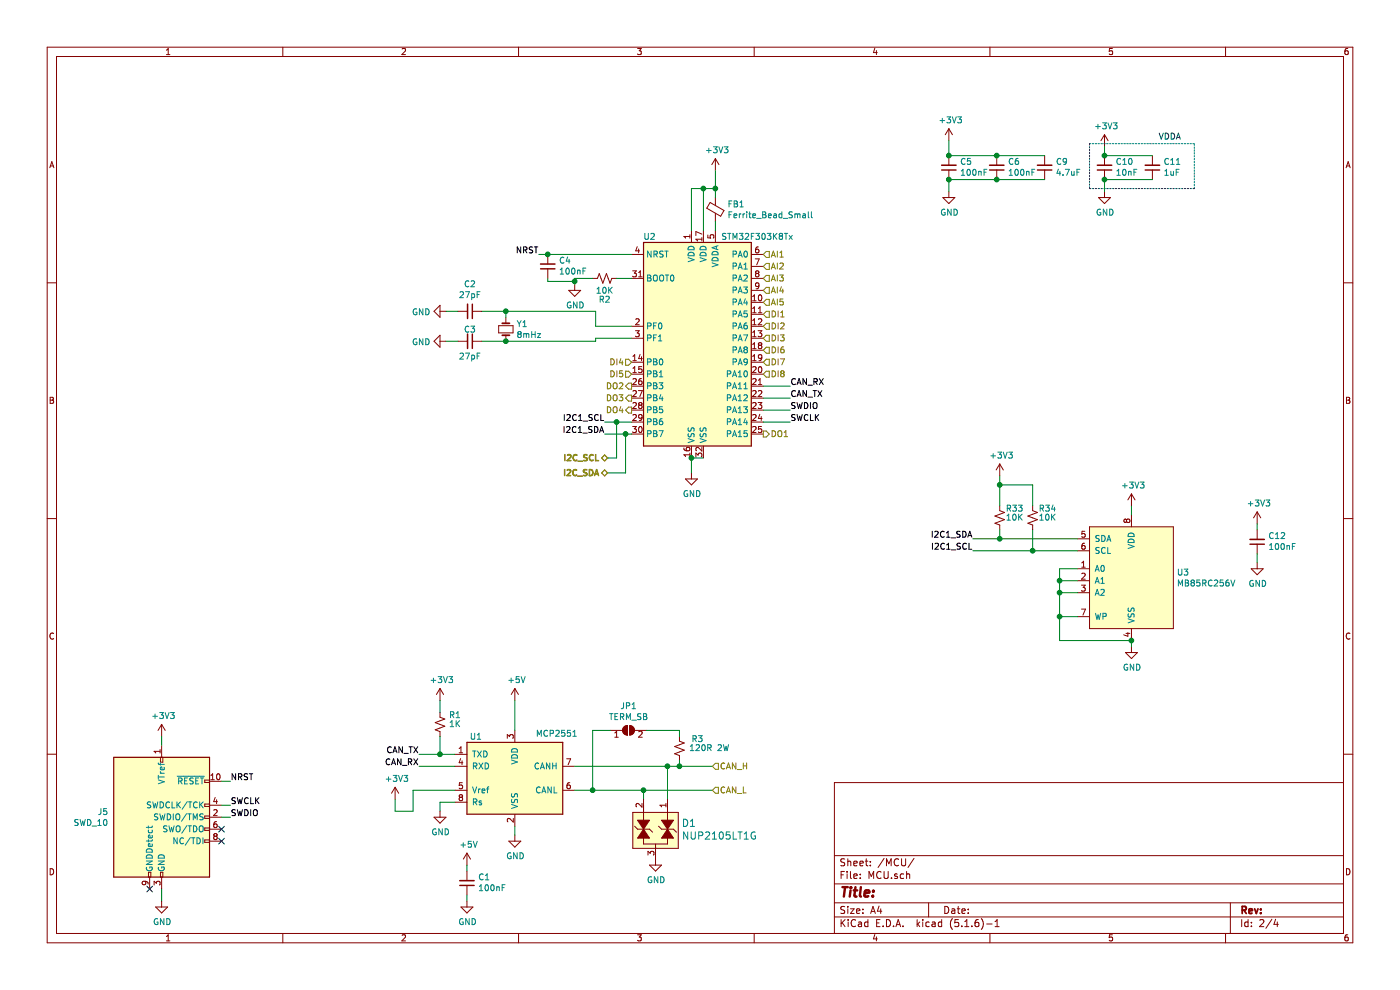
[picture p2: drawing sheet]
EESchema Schematic File Version 4
EELAYER 30 0
EELAYER END
$Descr A4 11693 8268
encoding utf-8
Sheet 2 4
Title ""
Date ""
Rev ""
Comp ""
Comment1 ""
Comment2 ""
Comment3 ""
Comment4 ""
$EndDescr
$Comp
L MCU_ST_STM32F3:STM32F303K8Tx U?
U 1 1
P 5875 2825
AR Path="/5FCC9437" Ref="U?"  Part="1" 
AR Path="/5FCC130A/5FCC9437" Ref="U2"  Part="1" 
F 0 "U2" H 5425 3675 50  0000 C CNN
F 1 "STM32F303K8Tx" H 6325 3675 50  0000 C CNN
F 2 "Package_QFP:LQFP-32_7x7mm_P0.8mm" H 5375 1925 50  0001 R CNN
F 3 "http://www.st.com/st-web-ui/static/active/en/resource/technical/document/datasheet/DM00092070.pdf" H 5875 2825 50  0001 C CNN
F 4 "497-13318-ND" H 5875 2825 50  0001 C CNN "Digi-Key_PN"
	1    5875 2825
	1    0    0    -1  
$EndComp
$Comp
L Device:Crystal_Small Y?
U 1 1
P 4225 2750
AR Path="/5FCC943D" Ref="Y?"  Part="1" 
AR Path="/5FCC130A/5FCC943D" Ref="Y1"  Part="1" 
F 0 "Y1" V 4179 2838 50  0000 L CNN
F 1 "8mHz" V 4270 2838 50  0000 L CNN
F 2 "Crystal:Crystal_SMD_5032-2Pin_5.0x3.2mm" H 4225 2750 50  0001 C CNN
F 3 "~" H 4225 2750 50  0001 C CNN
F 4 "535-10630-1-ND" H 4225 2750 50  0001 C CNN "Digi-Key_PN"
	1    4225 2750
	0    1    1    0   
$EndComp
Wire Wire Line
	4975 2850 4975 2825
Wire Wire Line
	4975 2825 5275 2825
Wire Wire Line
	4225 2650 4225 2600
Wire Wire Line
	4225 2600 4975 2600
Wire Wire Line
	4975 2600 4975 2725
Wire Wire Line
	4975 2725 5275 2725
$Comp
L Device:C_Small C?
U 1 1
P 3925 2600
AR Path="/5FCC9451" Ref="C?"  Part="1" 
AR Path="/5FCC130A/5FCC9451" Ref="C2"  Part="1" 
F 0 "C2" V 3696 2600 50  0000 C CNN
F 1 "27pF" V 3787 2600 50  0000 C CNN
F 2 "Capacitor_SMD:C_0805_2012Metric" H 3925 2600 50  0001 C CNN
F 3 "~" H 3925 2600 50  0001 C CNN
F 4 "478-10518-1-ND" H 3925 2600 50  0001 C CNN "Digi-Key_PN"
	1    3925 2600
	0    1    1    0   
$EndComp
$Comp
L Device:C_Small C?
U 1 1
P 3925 2850
AR Path="/5FCC9457" Ref="C?"  Part="1" 
AR Path="/5FCC130A/5FCC9457" Ref="C3"  Part="1" 
F 0 "C3" V 3825 2850 50  0000 C CNN
F 1 "27pF" V 4050 2850 50  0000 C CNN
F 2 "Capacitor_SMD:C_0805_2012Metric" H 3925 2850 50  0001 C CNN
F 3 "~" H 3925 2850 50  0001 C CNN
F 4 "478-10518-1-ND" H 3925 2850 50  0001 C CNN "Digi-Key_PN"
	1    3925 2850
	0    1    1    0   
$EndComp
$Comp
L power:GND #PWR?
U 1 1
P 3725 2600
AR Path="/5FCC945D" Ref="#PWR?"  Part="1" 
AR Path="/5FCC130A/5FCC945D" Ref="#PWR010"  Part="1" 
F 0 "#PWR010" H 3725 2350 50  0001 C CNN
F 1 "GND" V 3730 2472 50  0000 R CNN
F 2 "" H 3725 2600 50  0001 C CNN
F 3 "" H 3725 2600 50  0001 C CNN
	1    3725 2600
	0    1    1    0   
$EndComp
$Comp
L power:GND #PWR?
U 1 1
P 3725 2850
AR Path="/5FCC9463" Ref="#PWR?"  Part="1" 
AR Path="/5FCC130A/5FCC9463" Ref="#PWR011"  Part="1" 
F 0 "#PWR011" H 3725 2600 50  0001 C CNN
F 1 "GND" V 3730 2722 50  0000 R CNN
F 2 "" H 3725 2850 50  0001 C CNN
F 3 "" H 3725 2850 50  0001 C CNN
	1    3725 2850
	0    1    1    0   
$EndComp
Wire Wire Line
	3725 2850 3825 2850
Wire Wire Line
	3725 2600 3825 2600
Wire Wire Line
	4025 2600 4225 2600
Connection ~ 4225 2600
Wire Wire Line
	4025 2850 4225 2850
Connection ~ 4225 2850
$Comp
L Device:R_Small_US R?
U 1 1
P 5050 2325
AR Path="/5FCC946F" Ref="R?"  Part="1" 
AR Path="/5FCC130A/5FCC946F" Ref="R2"  Part="1" 
F 0 "R2" V 5225 2325 50  0000 C CNN
F 1 "10K" V 5150 2325 50  0000 C CNN
F 2 "Resistor_SMD:R_0805_2012Metric" H 5050 2325 50  0001 C CNN
F 3 "~" H 5050 2325 50  0001 C CNN
F 4 "311-10.0KCRDKR-ND" H 5050 2325 50  0001 C CNN "Digi-Key_PN"
	1    5050 2325
	0    1    1    0   
$EndComp
Wire Wire Line
	5275 2325 5150 2325
Wire Wire Line
	4950 2325 4800 2325
$Comp
L power:GND #PWR?
U 1 1
P 5775 3950
AR Path="/5FCC9477" Ref="#PWR?"  Part="1" 
AR Path="/5FCC130A/5FCC9477" Ref="#PWR018"  Part="1" 
F 0 "#PWR018" H 5775 3700 50  0001 C CNN
F 1 "GND" H 5780 3777 50  0000 C CNN
F 2 "" H 5775 3950 50  0001 C CNN
F 3 "" H 5775 3950 50  0001 C CNN
	1    5775 3950
	1    0    0    -1  
$EndComp
Wire Wire Line
	5875 3825 5775 3825
Wire Wire Line
	5775 3825 5775 3950
Connection ~ 5775 3825
$Comp
L Device:Ferrite_Bead_Small FB?
U 1 1
P 5975 1750
AR Path="/5FCC9480" Ref="FB?"  Part="1" 
AR Path="/5FCC130A/5FCC9480" Ref="FB1"  Part="1" 
F 0 "FB1" H 6075 1796 50  0000 L CNN
F 1 "Ferrite_Bead_Small" H 6075 1705 50  0000 L CNN
F 2 "Resistor_SMD:R_0805_2012Metric" V 5905 1750 50  0001 C CNN
F 3 "~" H 5975 1750 50  0001 C CNN
F 4 "490-1054-1-ND" H 5975 1750 50  0001 C CNN "Digi-Key_PN"
	1    5975 1750
	1    0    0    -1  
$EndComp
Wire Wire Line
	5975 1850 5975 1925
Wire Wire Line
	5775 1925 5775 1575
Wire Wire Line
	5775 1575 5875 1575
Wire Wire Line
	5975 1575 5975 1650
Wire Wire Line
	5875 1925 5875 1575
Connection ~ 5875 1575
Wire Wire Line
	5875 1575 5975 1575
$Comp
L power:+3V3 #PWR?
U 1 1
P 5975 1425
AR Path="/5FCC948D" Ref="#PWR?"  Part="1" 
AR Path="/5FCC130A/5FCC948D" Ref="#PWR019"  Part="1" 
F 0 "#PWR019" H 5975 1275 50  0001 C CNN
F 1 "+3V3" H 5990 1598 50  0000 C CNN
F 2 "" H 5975 1425 50  0001 C CNN
F 3 "" H 5975 1425 50  0001 C CNN
	1    5975 1425
	1    0    0    -1  
$EndComp
Wire Wire Line
	5975 1425 5975 1575
Connection ~ 5975 1575
Text Label 4500 2125 2    50   ~ 0
NRST
$Comp
L Device:C_Small C?
U 1 1
P 4575 2225
AR Path="/5FCC9496" Ref="C?"  Part="1" 
AR Path="/5FCC130A/5FCC9496" Ref="C4"  Part="1" 
F 0 "C4" H 4483 2179 50  0000 R CNN
F 1 "100nF" H 4483 2270 50  0000 R CNN
F 2 "Capacitor_SMD:C_0805_2012Metric" H 4575 2225 50  0001 C CNN
F 3 "~" H 4575 2225 50  0001 C CNN
F 4 "399-1169-1-ND" H 4575 2225 50  0001 C CNN "Digi-Key_PN"
	1    4575 2225
	-1   0    0    1   
$EndComp
Wire Wire Line
	4500 2125 4575 2125
Connection ~ 4575 2125
Wire Wire Line
	4575 2125 5275 2125
Wire Wire Line
	4575 2325 4575 2350
Wire Wire Line
	4800 2350 4800 2375
Connection ~ 4800 2350
Wire Wire Line
	4575 2350 4800 2350
Wire Wire Line
	4800 2325 4800 2350
$Comp
L power:GND #PWR?
U 1 1
P 4800 2375
AR Path="/5FCC94A4" Ref="#PWR?"  Part="1" 
AR Path="/5FCC130A/5FCC94A4" Ref="#PWR016"  Part="1" 
F 0 "#PWR016" H 4800 2125 50  0001 C CNN
F 1 "GND" H 4805 2202 50  0000 C CNN
F 2 "" H 4800 2375 50  0001 C CNN
F 3 "" H 4800 2375 50  0001 C CNN
	1    4800 2375
	1    0    0    -1  
$EndComp
$Comp
L Device:C_Small C?
U 1 1
P 7925 1400
AR Path="/5FCC94AA" Ref="C?"  Part="1" 
AR Path="/5FCC130A/5FCC94AA" Ref="C5"  Part="1" 
F 0 "C5" H 7833 1354 50  0000 R CNN
F 1 "100nF" H 7833 1445 50  0000 R CNN
F 2 "Capacitor_SMD:C_0805_2012Metric" H 7925 1400 50  0001 C CNN
F 3 "~" H 7925 1400 50  0001 C CNN
F 4 "399-1169-1-ND" H 7925 1400 50  0001 C CNN "Digi-Key_PN"
	1    7925 1400
	-1   0    0    1   
$EndComp
$Comp
L Device:C_Small C?
U 1 1
P 8325 1400
AR Path="/5FCC94B0" Ref="C?"  Part="1" 
AR Path="/5FCC130A/5FCC94B0" Ref="C6"  Part="1" 
F 0 "C6" H 8233 1354 50  0000 R CNN
F 1 "100nF" H 8233 1445 50  0000 R CNN
F 2 "Capacitor_SMD:C_0805_2012Metric" H 8325 1400 50  0001 C CNN
F 3 "~" H 8325 1400 50  0001 C CNN
F 4 "399-1169-1-ND" H 8325 1400 50  0001 C CNN "Digi-Key_PN"
	1    8325 1400
	-1   0    0    1   
$EndComp
Wire Wire Line
	7925 1300 8325 1300
Connection ~ 8325 1300
Wire Wire Line
	8325 1300 8725 1300
Wire Wire Line
	7925 1500 8325 1500
Connection ~ 8325 1500
Wire Wire Line
	8325 1500 8725 1500
Wire Wire Line
	7925 1175 7925 1300
Connection ~ 7925 1300
$Comp
L power:GND #PWR?
U 1 1
P 7925 1600
AR Path="/5FCC94BE" Ref="#PWR?"  Part="1" 
AR Path="/5FCC130A/5FCC94BE" Ref="#PWR021"  Part="1" 
F 0 "#PWR021" H 7925 1350 50  0001 C CNN
F 1 "GND" H 7930 1427 50  0000 C CNN
F 2 "" H 7925 1600 50  0001 C CNN
F 3 "" H 7925 1600 50  0001 C CNN
	1    7925 1600
	1    0    0    -1  
$EndComp
Wire Wire Line
	7925 1600 7925 1500
Connection ~ 7925 1500
Text Label 6600 3425 0    50   ~ 0
SWDIO
Text Label 6600 3525 0    50   ~ 0
SWCLK
Wire Wire Line
	6600 3525 6375 3525
Wire Wire Line
	6600 3425 6375 3425
$Comp
L Device:C_Small C?
U 1 1
P 8725 1400
AR Path="/5FCD112C" Ref="C?"  Part="1" 
AR Path="/5FCC130A/5FCD112C" Ref="C9"  Part="1" 
F 0 "C9" H 8633 1354 50  0000 R CNN
F 1 "4.7uF" H 8633 1445 50  0000 R CNN
F 2 "Capacitor_SMD:C_0805_2012Metric" H 8725 1400 50  0001 C CNN
F 3 "~" H 8725 1400 50  0001 C CNN
F 4 "1276-2873-1-ND" H 8725 1400 50  0001 C CNN "Digi-Key_PN"
	1    8725 1400
	-1   0    0    1   
$EndComp
$Comp
L Device:C_Small C?
U 1 1
P 9225 1400
AR Path="/5FCD1132" Ref="C?"  Part="1" 
AR Path="/5FCC130A/5FCD1132" Ref="C10"  Part="1" 
F 0 "C10" H 9133 1354 50  0000 R CNN
F 1 "10nF" H 9133 1445 50  0000 R CNN
F 2 "Capacitor_SMD:C_0805_2012Metric" H 9225 1400 50  0001 C CNN
F 3 "~" H 9225 1400 50  0001 C CNN
F 4 "311-1136-1-ND" H 9225 1400 50  0001 C CNN "Digi-Key_PN"
	1    9225 1400
	-1   0    0    1   
$EndComp
$Comp
L Device:C_Small C?
U 1 1
P 9625 1400
AR Path="/5FCD1138" Ref="C?"  Part="1" 
AR Path="/5FCC130A/5FCD1138" Ref="C11"  Part="1" 
F 0 "C11" H 9533 1354 50  0000 R CNN
F 1 "1uF" H 9533 1445 50  0000 R CNN
F 2 "Capacitor_SMD:C_0805_2012Metric" H 9625 1400 50  0001 C CNN
F 3 "~" H 9625 1400 50  0001 C CNN
F 4 "311-1365-1-ND" H 9625 1400 50  0001 C CNN "Digi-Key_PN"
	1    9625 1400
	-1   0    0    1   
$EndComp
Wire Wire Line
	9225 1300 9625 1300
Wire Wire Line
	9225 1500 9625 1500
$Comp
L power:+3V3 #PWR?
U 1 1
P 7925 1175
AR Path="/5FCD1146" Ref="#PWR?"  Part="1" 
AR Path="/5FCC130A/5FCD1146" Ref="#PWR020"  Part="1" 
F 0 "#PWR020" H 7925 1025 50  0001 C CNN
F 1 "+3V3" H 7940 1348 50  0000 C CNN
F 2 "" H 7925 1175 50  0001 C CNN
F 3 "" H 7925 1175 50  0001 C CNN
	1    7925 1175
	1    0    0    -1  
$EndComp
$Comp
L power:+3V3 #PWR?
U 1 1
P 9225 1225
AR Path="/5FCD114C" Ref="#PWR?"  Part="1" 
AR Path="/5FCC130A/5FCD114C" Ref="#PWR024"  Part="1" 
F 0 "#PWR024" H 9225 1075 50  0001 C CNN
F 1 "+3V3" H 9240 1398 50  0000 C CNN
F 2 "" H 9225 1225 50  0001 C CNN
F 3 "" H 9225 1225 50  0001 C CNN
	1    9225 1225
	1    0    0    -1  
$EndComp
Wire Wire Line
	9225 1225 9225 1300
Connection ~ 9225 1300
$Comp
L power:GND #PWR?
U 1 1
P 9225 1600
AR Path="/5FCD1154" Ref="#PWR?"  Part="1" 
AR Path="/5FCC130A/5FCD1154" Ref="#PWR025"  Part="1" 
F 0 "#PWR025" H 9225 1350 50  0001 C CNN
F 1 "GND" H 9230 1427 50  0000 C CNN
F 2 "" H 9225 1600 50  0001 C CNN
F 3 "" H 9225 1600 50  0001 C CNN
	1    9225 1600
	1    0    0    -1  
$EndComp
Wire Wire Line
	9225 1600 9225 1500
Connection ~ 9225 1500
Wire Notes Line
	9100 1575 9975 1575
Wire Notes Line
	9975 1575 9975 1200
Wire Notes Line
	9975 1200 9100 1200
Wire Notes Line
	9100 1200 9100 1575
Text Notes 9675 1175 0    50   ~ 0
VDDA
$Comp
L Connector:Conn_ARM_JTAG_SWD_10 J?
U 1 1
P 1350 6825
AR Path="/5FCD676C" Ref="J?"  Part="1" 
AR Path="/5FCC130A/5FCD676C" Ref="J5"  Part="1" 
F 0 "J5" H 906 6871 50  0000 R CNN
F 1 "SWD_10" H 906 6780 50  0000 R CNN
F 2 "Connector_PinHeader_1.27mm:PinHeader_2x05_P1.27mm_Vertical_SMD" H 1350 6825 50  0001 C CNN
F 3 "http://infocenter.arm.com/help/topic/com.arm.doc.ddi0314h/DDI0314H_coresight_components_trm.pdf" V 1000 5575 50  0001 C CNN
F 4 "609-3695-1-ND" H 1350 6825 50  0001 C CNN "Digi-Key_PN"
	1    1350 6825
	1    0    0    -1  
$EndComp
$Comp
L power:GND #PWR?
U 1 1
P 1350 7525
AR Path="/5FCD6772" Ref="#PWR?"  Part="1" 
AR Path="/5FCC130A/5FCD6772" Ref="#PWR06"  Part="1" 
F 0 "#PWR06" H 1350 7275 50  0001 C CNN
F 1 "GND" H 1355 7352 50  0000 C CNN
F 2 "" H 1350 7525 50  0001 C CNN
F 3 "" H 1350 7525 50  0001 C CNN
	1    1350 7525
	1    0    0    -1  
$EndComp
Wire Wire Line
	1350 7425 1350 7525
NoConn ~ 1250 7425
NoConn ~ 1850 7025
Text Label 1925 6525 0    50   ~ 0
NRST
Text Label 1925 6725 0    50   ~ 0
SWCLK
Text Label 1925 6825 0    50   ~ 0
SWDIO
NoConn ~ 1850 6925
Wire Wire Line
	1925 6825 1850 6825
Wire Wire Line
	1925 6725 1850 6725
Wire Wire Line
	1925 6525 1850 6525
$Comp
L power:+3V3 #PWR?
U 1 1
P 1350 6150
AR Path="/5FCD6782" Ref="#PWR?"  Part="1" 
AR Path="/5FCC130A/5FCD6782" Ref="#PWR05"  Part="1" 
F 0 "#PWR05" H 1350 6000 50  0001 C CNN
F 1 "+3V3" H 1365 6323 50  0000 C CNN
F 2 "" H 1350 6150 50  0001 C CNN
F 3 "" H 1350 6150 50  0001 C CNN
	1    1350 6150
	1    0    0    -1  
$EndComp
Wire Wire Line
	1350 6150 1350 6225
$Comp
L Interface_CAN_LIN:MCP2551-I-SN U1
U 1 1
P 4300 6500
F 0 "U1" H 3975 6850 50  0000 C CNN
F 1 "MCP2551" H 4650 6875 50  0000 C CNN
F 2 "Package_SO:SOIC-8_3.9x4.9mm_P1.27mm" H 4300 6000 50  0001 C CIN
F 3 "http://ww1.microchip.com/downloads/en/devicedoc/21667d.pdf" H 4300 6500 50  0001 C CNN
F 4 "MCP2551T-I/SNCT-ND" H 4300 6500 50  0001 C CNN "Digi-Key_PN"
	1    4300 6500
	1    0    0    -1  
$EndComp
Text Label 6600 3225 0    50   ~ 0
CAN_RX
Text Label 6600 3325 0    50   ~ 0
CAN_TX
Wire Wire Line
	6600 3325 6375 3325
Wire Wire Line
	6600 3225 6375 3225
Text Label 3500 6400 2    50   ~ 0
CAN_RX
Text Label 3500 6300 2    50   ~ 0
CAN_TX
Wire Wire Line
	3500 6300 3675 6300
Wire Wire Line
	3500 6400 3800 6400
$Comp
L power:+3V3 #PWR?
U 1 1
P 3300 6675
AR Path="/5FCE6E91" Ref="#PWR?"  Part="1" 
AR Path="/5FCC130A/5FCE6E91" Ref="#PWR07"  Part="1" 
F 0 "#PWR07" H 3300 6525 50  0001 C CNN
F 1 "+3V3" H 3315 6848 50  0000 C CNN
F 2 "" H 3300 6675 50  0001 C CNN
F 3 "" H 3300 6675 50  0001 C CNN
	1    3300 6675
	1    0    0    -1  
$EndComp
$Comp
L power:GND #PWR?
U 1 1
P 3675 6775
AR Path="/5FCE7A9F" Ref="#PWR?"  Part="1" 
AR Path="/5FCC130A/5FCE7A9F" Ref="#PWR09"  Part="1" 
F 0 "#PWR09" H 3675 6525 50  0001 C CNN
F 1 "GND" H 3680 6602 50  0000 C CNN
F 2 "" H 3675 6775 50  0001 C CNN
F 3 "" H 3675 6775 50  0001 C CNN
	1    3675 6775
	1    0    0    -1  
$EndComp
Wire Wire Line
	3800 6700 3675 6700
Wire Wire Line
	3675 6700 3675 6775
Wire Wire Line
	3800 6600 3450 6600
Wire Wire Line
	3450 6600 3450 6775
Wire Wire Line
	3450 6775 3300 6775
Wire Wire Line
	3300 6775 3300 6675
$Comp
L power:GND #PWR?
U 1 1
P 4300 6975
AR Path="/5FCEAA5A" Ref="#PWR?"  Part="1" 
AR Path="/5FCC130A/5FCEAA5A" Ref="#PWR015"  Part="1" 
F 0 "#PWR015" H 4300 6725 50  0001 C CNN
F 1 "GND" H 4305 6802 50  0000 C CNN
F 2 "" H 4300 6975 50  0001 C CNN
F 3 "" H 4300 6975 50  0001 C CNN
	1    4300 6975
	1    0    0    -1  
$EndComp
Wire Wire Line
	4300 6900 4300 6975
$Comp
L Device:R_Small_US R?
U 1 1
P 3675 6050
AR Path="/5FCEDF44" Ref="R?"  Part="1" 
AR Path="/5FCC130A/5FCEDF44" Ref="R1"  Part="1" 
F 0 "R1" H 3550 5975 50  0000 C CNN
F 1 "1K" H 3550 6050 50  0000 C CNN
F 2 "Resistor_SMD:R_0805_2012Metric" H 3675 6050 50  0001 C CNN
F 3 "~" H 3675 6050 50  0001 C CNN
F 4 "311-1.0KARCT-ND" H 3675 6050 50  0001 C CNN "Digi-Key_PN"
	1    3675 6050
	-1   0    0    1   
$EndComp
Wire Wire Line
	3675 6150 3675 6300
Connection ~ 3675 6300
Wire Wire Line
	3675 6300 3800 6300
$Comp
L power:+3V3 #PWR?
U 1 1
P 3675 5850
AR Path="/5FCF086A" Ref="#PWR?"  Part="1" 
AR Path="/5FCC130A/5FCF086A" Ref="#PWR08"  Part="1" 
F 0 "#PWR08" H 3675 5700 50  0001 C CNN
F 1 "+3V3" H 3690 6023 50  0000 C CNN
F 2 "" H 3675 5850 50  0001 C CNN
F 3 "" H 3675 5850 50  0001 C CNN
	1    3675 5850
	1    0    0    -1  
$EndComp
Wire Wire Line
	3675 5850 3675 5950
$Comp
L power:+5V #PWR014
U 1 1
P 4300 5850
F 0 "#PWR014" H 4300 5700 50  0001 C CNN
F 1 "+5V" H 4315 6023 50  0000 C CNN
F 2 "" H 4300 5850 50  0001 C CNN
F 3 "" H 4300 5850 50  0001 C CNN
	1    4300 5850
	1    0    0    -1  
$EndComp
Wire Wire Line
	4300 5850 4300 6100
$Comp
L dk_TVS-Diodes:NUP2105LT1G D1
U 1 1
P 5475 6975
F 0 "D1" V 5372 7193 60  0000 L CNN
F 1 "NUP2105LT1G" V 5478 7193 60  0000 L CNN
F 2 "digikey-footprints:SOT-23-3" H 5675 7175 60  0001 L CNN
F 3 "http://www.onsemi.com/pub/Collateral/NUP2105L-D.PDF" H 5675 7275 60  0001 L CNN
F 4 "NUP2105LT1GOSCT-ND" H 5675 7375 60  0001 L CNN "Digi-Key_PN"
F 5 "NUP2105LT1G" H 5675 7475 60  0001 L CNN "MPN"
F 6 "Circuit Protection" H 5675 7575 60  0001 L CNN "Category"
F 7 "TVS - Diodes" H 5675 7675 60  0001 L CNN "Family"
F 8 "http://www.onsemi.com/pub/Collateral/NUP2105L-D.PDF" H 5675 7775 60  0001 L CNN "DK_Datasheet_Link"
F 9 "/product-detail/en/on-semiconductor/NUP2105LT1G/NUP2105LT1GOSCT-ND/1485001" H 5675 7875 60  0001 L CNN "DK_Detail_Page"
F 10 "TVS DIODE 24V 44V SOT23-3" H 5675 7975 60  0001 L CNN "Description"
F 11 "ON Semiconductor" H 5675 8075 60  0001 L CNN "Manufacturer"
F 12 "Active" H 5675 8175 60  0001 L CNN "Status"
	1    5475 6975
	0    1    1    0   
$EndComp
$Comp
L power:GND #PWR?
U 1 1
P 5475 7175
AR Path="/5FCF6D5C" Ref="#PWR?"  Part="1" 
AR Path="/5FCC130A/5FCF6D5C" Ref="#PWR017"  Part="1" 
F 0 "#PWR017" H 5475 6925 50  0001 C CNN
F 1 "GND" H 5480 7002 50  0000 C CNN
F 2 "" H 5475 7175 50  0001 C CNN
F 3 "" H 5475 7175 50  0001 C CNN
	1    5475 7175
	1    0    0    -1  
$EndComp
Text HLabel 5950 6600 2    50   Input ~ 0
CAN_L
Text HLabel 5950 6400 2    50   Input ~ 0
CAN_H
Wire Wire Line
	5950 6400 5675 6400
Wire Wire Line
	4800 6600 4950 6600
Wire Wire Line
	5575 6675 5575 6400
Connection ~ 5575 6400
Wire Wire Line
	5575 6400 4800 6400
Wire Wire Line
	5375 6675 5375 6600
Connection ~ 5375 6600
Wire Wire Line
	5375 6600 5950 6600
$Comp
L Jumper:SolderJumper_2_Open JP1
U 1 1
P 5250 6100
F 0 "JP1" H 5250 6305 50  0000 C CNN
F 1 "TERM_SB" H 5250 6214 50  0000 C CNN
F 2 "Jumper:SolderJumper-2_P1.3mm_Open_RoundedPad1.0x1.5mm" H 5250 6100 50  0001 C CNN
F 3 "~" H 5250 6100 50  0001 C CNN
	1    5250 6100
	1    0    0    -1  
$EndComp
Wire Wire Line
	5100 6100 4950 6100
Wire Wire Line
	4950 6100 4950 6600
Connection ~ 4950 6600
Wire Wire Line
	4950 6600 5375 6600
$Comp
L Device:R_Small_US R?
U 1 1
P 5675 6250
AR Path="/5FD0230C" Ref="R?"  Part="1" 
AR Path="/5FCC130A/5FD0230C" Ref="R3"  Part="1" 
F 0 "R3" H 5525 6175 50  0000 C CNN
F 1 "120R 2W" H 5425 6250 50  0000 C CNN
F 2 "Resistor_SMD:R_2512_6332Metric" H 5675 6250 50  0001 C CNN
F 3 "~" H 5675 6250 50  0001 C CNN
F 4 "A116010CT-ND" H 5675 6250 50  0001 C CNN "Digi-Key_PN"
	1    5675 6250
	-1   0    0    1   
$EndComp
Wire Wire Line
	5675 6350 5675 6400
Connection ~ 5675 6400
Wire Wire Line
	5675 6400 5575 6400
Wire Wire Line
	5675 6150 5675 6100
Wire Wire Line
	5675 6100 5400 6100
$Comp
L Device:C_Small C?
U 1 1
P 3900 7375
AR Path="/5FD0B216" Ref="C?"  Part="1" 
AR Path="/5FCC130A/5FD0B216" Ref="C1"  Part="1" 
F 0 "C1" H 3808 7329 50  0000 R CNN
F 1 "100nF" H 3808 7420 50  0000 R CNN
F 2 "Capacitor_SMD:C_0805_2012Metric" H 3900 7375 50  0001 C CNN
F 3 "~" H 3900 7375 50  0001 C CNN
F 4 "399-1169-1-ND" H 3900 7375 50  0001 C CNN "Digi-Key_PN"
	1    3900 7375
	-1   0    0    1   
$EndComp
$Comp
L power:+5V #PWR012
U 1 1
P 3900 7225
F 0 "#PWR012" H 3900 7075 50  0001 C CNN
F 1 "+5V" H 3915 7398 50  0000 C CNN
F 2 "" H 3900 7225 50  0001 C CNN
F 3 "" H 3900 7225 50  0001 C CNN
	1    3900 7225
	1    0    0    -1  
$EndComp
$Comp
L power:GND #PWR?
U 1 1
P 3900 7525
AR Path="/5FD0D49A" Ref="#PWR?"  Part="1" 
AR Path="/5FCC130A/5FD0D49A" Ref="#PWR013"  Part="1" 
F 0 "#PWR013" H 3900 7275 50  0001 C CNN
F 1 "GND" H 3905 7352 50  0000 C CNN
F 2 "" H 3900 7525 50  0001 C CNN
F 3 "" H 3900 7525 50  0001 C CNN
	1    3900 7525
	1    0    0    -1  
$EndComp
Wire Wire Line
	3900 7225 3900 7275
Wire Wire Line
	3900 7475 3900 7525
$Comp
L Memory_FRAM:MB85RC256V U3
U 1 1
P 9450 4850
F 0 "U3" H 9828 4921 50  0000 L CNN
F 1 "MB85RC256V" H 9828 4830 50  0000 L CNN
F 2 "Package_SO:SOIC-8_3.9x4.9mm_P1.27mm" H 9450 4850 50  0001 C CNN
F 3 "" H 9450 4850 50  0001 C CNN
F 4 "865-1261-1-ND" H 9450 4850 50  0001 C CNN "Digi-Key_PN"
	1    9450 4850
	1    0    0    -1  
$EndComp
$Comp
L power:GND #PWR?
U 1 1
P 9450 5400
AR Path="/5FD29BAC" Ref="#PWR?"  Part="1" 
AR Path="/5FCC130A/5FD29BAC" Ref="#PWR023"  Part="1" 
F 0 "#PWR023" H 9450 5150 50  0001 C CNN
F 1 "GND" H 9455 5227 50  0000 C CNN
F 2 "" H 9450 5400 50  0001 C CNN
F 3 "" H 9450 5400 50  0001 C CNN
	1    9450 5400
	1    0    0    -1  
$EndComp
Wire Wire Line
	9450 5400 9450 5350
$Comp
L power:+3V3 #PWR?
U 1 1
P 9450 4225
AR Path="/5FD2C6D1" Ref="#PWR?"  Part="1" 
AR Path="/5FCC130A/5FD2C6D1" Ref="#PWR022"  Part="1" 
F 0 "#PWR022" H 9450 4075 50  0001 C CNN
F 1 "+3V3" H 9465 4398 50  0000 C CNN
F 2 "" H 9450 4225 50  0001 C CNN
F 3 "" H 9450 4225 50  0001 C CNN
	1    9450 4225
	1    0    0    -1  
$EndComp
Wire Wire Line
	9450 4225 9450 4300
Wire Wire Line
	8850 4750 8850 4850
Wire Wire Line
	8850 5350 9450 5350
Connection ~ 9450 5350
Wire Wire Line
	9000 5150 8850 5150
Connection ~ 8850 5150
Wire Wire Line
	8850 5150 8850 5350
Wire Wire Line
	9000 4950 8850 4950
Connection ~ 8850 4950
Wire Wire Line
	8850 4950 8850 5150
Wire Wire Line
	9000 4850 8850 4850
Connection ~ 8850 4850
Wire Wire Line
	8850 4850 8850 4950
Wire Wire Line
	8850 4750 9000 4750
Text Label 8125 4500 2    50   ~ 0
I2C1_SDA
Text Label 8125 4600 2    50   ~ 0
I2C1_SCL
Wire Wire Line
	8125 4600 8625 4600
Wire Wire Line
	8125 4500 8350 4500
Text Label 5050 3625 2    50   ~ 0
I2C1_SDA
Text Label 5050 3525 2    50   ~ 0
I2C1_SCL
Wire Wire Line
	5050 3525 5150 3525
Wire Wire Line
	5050 3625 5225 3625
$Comp
L Device:C_Small C?
U 1 1
P 10500 4525
AR Path="/5FD4C77D" Ref="C?"  Part="1" 
AR Path="/5FCC130A/5FD4C77D" Ref="C12"  Part="1" 
F 0 "C12" H 10408 4479 50  0000 R CNN
F 1 "100nF" H 10408 4570 50  0000 R CNN
F 2 "Capacitor_SMD:C_0805_2012Metric" H 10500 4525 50  0001 C CNN
F 3 "~" H 10500 4525 50  0001 C CNN
F 4 "399-1169-1-ND" H 10500 4525 50  0001 C CNN "Digi-Key_PN"
	1    10500 4525
	-1   0    0    1   
$EndComp
$Comp
L power:GND #PWR?
U 1 1
P 10500 4700
AR Path="/5FD4D114" Ref="#PWR?"  Part="1" 
AR Path="/5FCC130A/5FD4D114" Ref="#PWR027"  Part="1" 
F 0 "#PWR027" H 10500 4450 50  0001 C CNN
F 1 "GND" H 10505 4527 50  0000 C CNN
F 2 "" H 10500 4700 50  0001 C CNN
F 3 "" H 10500 4700 50  0001 C CNN
	1    10500 4700
	1    0    0    -1  
$EndComp
Wire Wire Line
	10500 4700 10500 4625
$Comp
L power:+3V3 #PWR?
U 1 1
P 10500 4375
AR Path="/5FD4FED4" Ref="#PWR?"  Part="1" 
AR Path="/5FCC130A/5FD4FED4" Ref="#PWR026"  Part="1" 
F 0 "#PWR026" H 10500 4225 50  0001 C CNN
F 1 "+3V3" H 10515 4548 50  0000 C CNN
F 2 "" H 10500 4375 50  0001 C CNN
F 3 "" H 10500 4375 50  0001 C CNN
	1    10500 4375
	1    0    0    -1  
$EndComp
Wire Wire Line
	10500 4375 10500 4425
Text HLabel 6375 2125 2    50   Input ~ 0
AI1
Text HLabel 6375 2225 2    50   Input ~ 0
AI2
Text HLabel 6375 2325 2    50   Input ~ 0
AI3
Text HLabel 6375 2425 2    50   Input ~ 0
AI4
Text HLabel 6375 2525 2    50   Input ~ 0
AI5
Text HLabel 6375 2625 2    50   Input ~ 0
DI1
Text HLabel 6375 2725 2    50   Input ~ 0
DI2
Text HLabel 5275 3025 0    50   Input ~ 0
DI4
Text HLabel 5275 3125 0    50   Input ~ 0
DI5
Text HLabel 6375 2825 2    50   Input ~ 0
DI3
Text HLabel 6375 2925 2    50   Input ~ 0
DI6
Text HLabel 6375 3025 2    50   Input ~ 0
DI7
Text HLabel 6375 3125 2    50   Input ~ 0
DI8
Text HLabel 6375 3625 2    50   Output ~ 0
DO1
Text HLabel 5275 3225 0    50   Output ~ 0
DO2
Text HLabel 5275 3325 0    50   Output ~ 0
DO3
Text HLabel 5275 3425 0    50   Output ~ 0
DO4
Wire Wire Line
	4225 2850 4975 2850
$Comp
L Device:R_Small_US R?
U 1 1
P 8350 4325
AR Path="/600E5A7F" Ref="R?"  Part="1" 
AR Path="/5FCC130A/600E5A7F" Ref="R33"  Part="1" 
F 0 "R33" H 8225 4250 50  0000 C CNN
F 1 "10K" H 8225 4325 50  0000 C CNN
F 2 "Resistor_SMD:R_0805_2012Metric" H 8350 4325 50  0001 C CNN
F 3 "~" H 8350 4325 50  0001 C CNN
F 4 "311-10.0KCRDKR-ND" H 8350 4325 50  0001 C CNN "Digi-Key_PN"
	1    8350 4325
	-1   0    0    1   
$EndComp
$Comp
L Device:R_Small_US R?
U 1 1
P 8625 4325
AR Path="/600E82D0" Ref="R?"  Part="1" 
AR Path="/5FCC130A/600E82D0" Ref="R34"  Part="1" 
F 0 "R34" H 8500 4250 50  0000 C CNN
F 1 "10K" H 8500 4325 50  0000 C CNN
F 2 "Resistor_SMD:R_0805_2012Metric" H 8625 4325 50  0001 C CNN
F 3 "~" H 8625 4325 50  0001 C CNN
F 4 "311-10.0KCRDKR-ND" H 8625 4325 50  0001 C CNN "Digi-Key_PN"
	1    8625 4325
	-1   0    0    1   
$EndComp
Wire Wire Line
	8625 4425 8625 4600
Connection ~ 8625 4600
Wire Wire Line
	8625 4600 9000 4600
Wire Wire Line
	8350 4425 8350 4500
Connection ~ 8350 4500
Wire Wire Line
	8350 4500 9000 4500
$Comp
L power:+3V3 #PWR?
U 1 1
P 8350 3975
AR Path="/600ED319" Ref="#PWR?"  Part="1" 
AR Path="/5FCC130A/600ED319" Ref="#PWR043"  Part="1" 
F 0 "#PWR043" H 8350 3825 50  0001 C CNN
F 1 "+3V3" H 8365 4148 50  0000 C CNN
F 2 "" H 8350 3975 50  0001 C CNN
F 3 "" H 8350 3975 50  0001 C CNN
	1    8350 3975
	1    0    0    -1  
$EndComp
Wire Wire Line
	8350 3975 8350 4050
Wire Wire Line
	8625 4225 8625 4050
Wire Wire Line
	8625 4050 8350 4050
Connection ~ 8350 4050
Wire Wire Line
	8350 4050 8350 4225
Text HLabel 5075 3825 0    50   BiDi ~ 10
I2C_SCL
Text HLabel 5075 3950 0    50   BiDi ~ 10
I2C_SDA
Wire Wire Line
	5150 3525 5150 3825
Wire Wire Line
	5150 3825 5075 3825
Connection ~ 5150 3525
Wire Wire Line
	5150 3525 5275 3525
Wire Wire Line
	5225 3625 5225 3950
Wire Wire Line
	5225 3950 5075 3950
Connection ~ 5225 3625
Wire Wire Line
	5225 3625 5275 3625
$EndSCHEMATC
